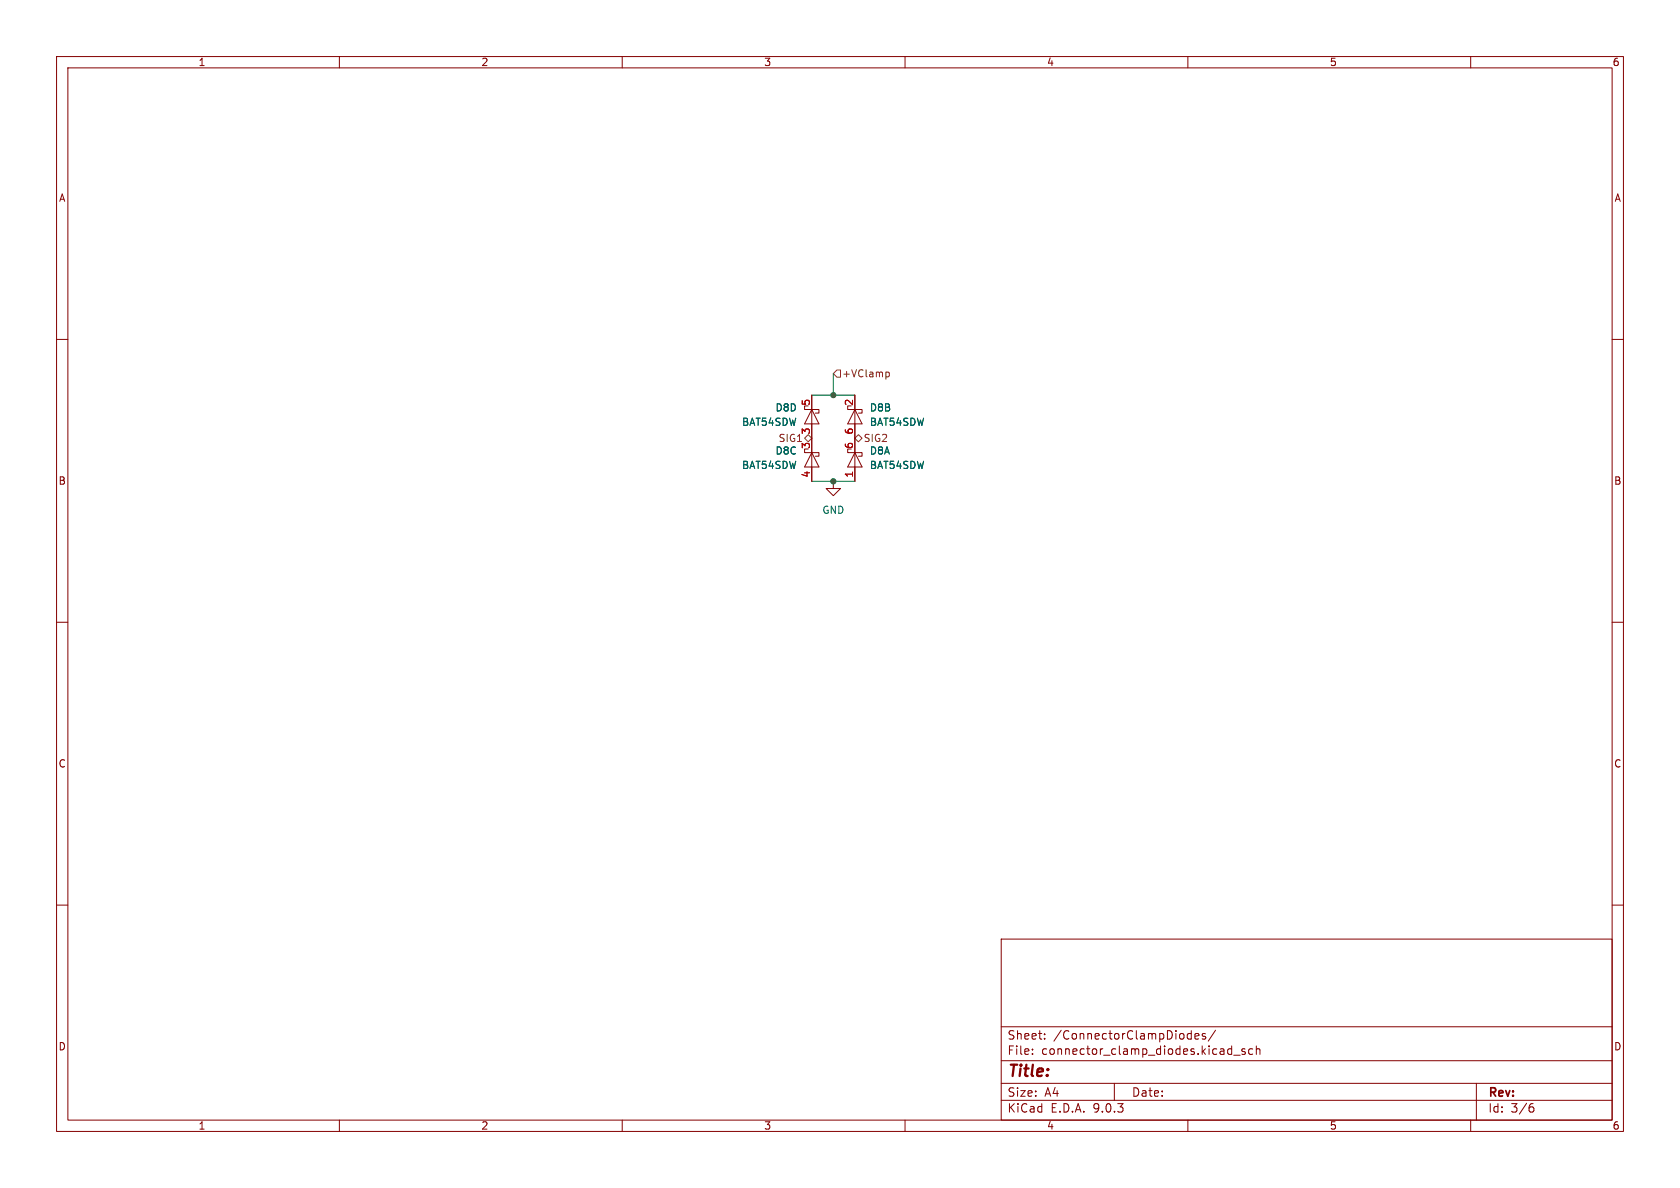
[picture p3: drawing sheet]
(kicad_sch
 (version 20250114)
 (generator "eeschema")
 (generator_version "9.0")
 (paper "A4")
 (lib_symbols
  (symbol "Diode:BAT54SDW"
   (pin_names
    (offset 1.016) (hide yes)) (exclude_from_sim no) (in_bom yes) (on_board yes)
   (property "Reference" "D" (at 0 2.54 0) (effects (font (size 1.27 1.27))))
   (property "Value" "BAT54SDW" (at 0 -2.54 0) (effects (font (size 1.27 1.27))))
   (property "Footprint" "Package_TO_SOT_SMD:SOT-363_SC-70-6" (at 0 -4.445 0) (effects (font (size 1.27 1.27)) (hide yes)))
   (property "Datasheet" "https://www.diodes.com/assets/Datasheets/BAT54TW_ADW_CDW_SDW_BRW.pdf" (at 0 2.54 0) (effects (font (size 1.27 1.27)) (hide yes)))
   (property "Description" "Schottky diode array 2 pair Com A, SOT-363" (at 0 0 0) (effects (font (size 1.27 1.27)) (hide yes)))
   (symbol "BAT54SDW_0_1"
    (polyline (pts (xy -0.635 0.635) (xy -0.635 1.27) (xy -1.27 1.27) (xy -1.27 -1.27) (xy -1.905 -1.27) (xy -1.905 -0.635)) (stroke (width 0) (type default)) (fill (type none)))
    (polyline (pts (xy 1.27 1.27) (xy -1.27 0) (xy 1.27 -1.27)) (stroke (width 0) (type default)) (fill (type none)))
    (polyline (pts (xy 1.27 0) (xy -1.27 0)) (stroke (width 0) (type default)) (fill (type none)))
    (polyline (pts (xy 1.27 -1.27) (xy 1.27 1.27)) (stroke (width 0) (type default)) (fill (type none))))
   (symbol "BAT54SDW_1_1"
    (pin passive line (at -3.81 0 0) (length 2.54) (name "K" (effects (font (size 1.27 1.27)))) (number "6" (effects (font (size 1.27 1.27)))))
    (pin passive line (at 3.81 0 180) (length 2.54) (name "A" (effects (font (size 1.27 1.27)))) (number "1" (effects (font (size 1.27 1.27))))))
   (symbol "BAT54SDW_2_1"
    (pin passive line (at -3.81 0 0) (length 2.54) (name "K" (effects (font (size 1.27 1.27)))) (number "2" (effects (font (size 1.27 1.27)))))
    (pin passive line (at 3.81 0 180) (length 2.54) (name "A" (effects (font (size 1.27 1.27)))) (number "6" (effects (font (size 1.27 1.27))))))
   (symbol "BAT54SDW_3_1"
    (pin passive line (at -3.81 0 0) (length 2.54) (name "K" (effects (font (size 1.27 1.27)))) (number "3" (effects (font (size 1.27 1.27)))))
    (pin passive line (at 3.81 0 180) (length 2.54) (name "A" (effects (font (size 1.27 1.27)))) (number "4" (effects (font (size 1.27 1.27))))))
   (symbol "BAT54SDW_4_1"
    (pin passive line (at -3.81 0 0) (length 2.54) (name "K" (effects (font (size 1.27 1.27)))) (number "5" (effects (font (size 1.27 1.27)))))
    (pin passive line (at 3.81 0 180) (length 2.54) (name "A" (effects (font (size 1.27 1.27)))) (number "3" (effects (font (size 1.27 1.27))))))
   (embedded_fonts no))
  (symbol "power:GND"
   (power)
   (pin_numbers (hide yes))
   (pin_names
    (offset 0) (hide yes)) (exclude_from_sim no) (in_bom yes) (on_board yes)
   (property "Reference" "#PWR" (at 0 -6.35 0) (effects (font (size 1.27 1.27)) (hide yes)))
   (property "Value" "GND" (at 0 -3.81 0) (effects (font (size 1.27 1.27))))
   (property "Footprint" "" (at 0 0 0) (effects (font (size 1.27 1.27)) (hide yes)))
   (property "Datasheet" "" (at 0 0 0) (effects (font (size 1.27 1.27)) (hide yes)))
   (property "Description" "Power symbol creates a global label with name \"GND\" , ground" (at 0 0 0) (effects (font (size 1.27 1.27)) (hide yes)))
   (symbol "GND_0_1"
    (polyline (pts (xy 0 0) (xy 0 -1.27) (xy 1.27 -1.27) (xy 0 -2.54) (xy -1.27 -1.27) (xy 0 -1.27)) (stroke (width 0) (type default)) (fill (type none))))
   (symbol "GND_1_1"
    (pin power_in line (at 0 0 270) (length 0) (name "~" (effects (font (size 1.27 1.27)))) (number "1" (effects (font (size 1.27 1.27))))))
   (embedded_fonts no)))
 (junction
  (at 147.32 69.85)
  (diameter 0)
  (color 0 0 0 0))
 (junction
  (at 147.32 85.09)
  (diameter 0)
  (color 0 0 0 0))
 (wire
  (pts (xy 147.32 85.09) (xy 151.13 85.09))
  (stroke (width 0) (type default)))
 (wire
  (pts (xy 147.32 66.04) (xy 147.32 69.85))
  (stroke (width 0) (type default)))
 (wire
  (pts (xy 143.51 69.85) (xy 147.32 69.85))
  (stroke (width 0) (type default)))
 (wire
  (pts (xy 147.32 69.85) (xy 151.13 69.85))
  (stroke (width 0) (type default)))
 (wire
  (pts (xy 143.51 85.09) (xy 147.32 85.09))
  (stroke (width 0) (type default)))
 (hierarchical_label "SIG2"
  (shape bidirectional)
  (at 151.13 77.47 0)
  (effects (font (size 1.27 1.27)) (justify left)))
 (hierarchical_label "+VClamp"
  (shape input)
  (at 147.32 66.04 0)
  (effects (font (size 1.27 1.27)) (justify left)))
 (hierarchical_label "SIG1"
  (shape bidirectional)
  (at 143.51 77.47 180)
  (effects (font (size 1.27 1.27)) (justify right)))
 (symbol
  (lib_id "Diode:BAT54SDW")
  (at 151.13 73.66 270)
  (unit 2)
  (exclude_from_sim no)
  (in_bom yes)
  (on_board yes)
  (dnp no)
  (fields_autoplaced yes)
  (property "Reference" "D8" (at 153.67 72.0724 90) (effects (font (size 1.27 1.27)) (justify left)))
  (property "Value" "BAT54SDW" (at 153.67 74.6124 90) (effects (font (size 1.27 1.27)) (justify left)))
  (property "Footprint" "Package_TO_SOT_SMD:SOT-363_SC-70-6" (at 146.685 73.66 0) (effects (font (size 1.27 1.27)) (hide yes)))
  (property "Datasheet" "https://www.diodes.com/assets/Datasheets/BAT54TW_ADW_CDW_SDW_BRW.pdf" (at 153.67 73.66 0) (effects (font (size 1.27 1.27)) (hide yes)))
  (property "Description" "Schottky diode array 2 pair Com A, SOT-363" (at 151.13 73.66 0) (effects (font (size 1.27 1.27)) (hide yes)))
  (pin "3")
  (pin "4")
  (pin "6")
  (pin "6")
  (pin "1")
  (pin "2")
  (pin "5")
  (pin "3")
  (instances (project "MotionSimPCB" (path "" (reference "D9") (unit 2)) (path "" (reference "D8") (unit 2)) (path "" (reference "D7") (unit 2)) (path "" (reference "D10") (unit 2)))))
 (symbol
  (lib_id "Diode:BAT54SDW")
  (at 151.13 81.28 270)
  (unit 1)
  (exclude_from_sim no)
  (in_bom yes)
  (on_board yes)
  (dnp no)
  (fields_autoplaced yes)
  (property "Reference" "D8" (at 153.67 79.6924 90) (effects (font (size 1.27 1.27)) (justify left)))
  (property "Value" "BAT54SDW" (at 153.67 82.2324 90) (effects (font (size 1.27 1.27)) (justify left)))
  (property "Footprint" "Package_TO_SOT_SMD:SOT-363_SC-70-6" (at 146.685 81.28 0) (effects (font (size 1.27 1.27)) (hide yes)))
  (property "Datasheet" "https://www.diodes.com/assets/Datasheets/BAT54TW_ADW_CDW_SDW_BRW.pdf" (at 153.67 81.28 0) (effects (font (size 1.27 1.27)) (hide yes)))
  (property "Description" "Schottky diode array 2 pair Com A, SOT-363" (at 151.13 81.28 0) (effects (font (size 1.27 1.27)) (hide yes)))
  (pin "3")
  (pin "4")
  (pin "6")
  (pin "6")
  (pin "1")
  (pin "2")
  (pin "5")
  (pin "3")
  (instances (project "MotionSimPCB" (path "" (reference "D9") (unit 1)) (path "" (reference "D8") (unit 1)) (path "" (reference "D7") (unit 1)) (path "" (reference "D10") (unit 1)))))
 (symbol
  (lib_id "Diode:BAT54SDW")
  (at 143.51 73.66 270)
  (unit 4)
  (exclude_from_sim no)
  (in_bom yes)
  (on_board yes)
  (dnp no)
  (fields_autoplaced yes)
  (property "Reference" "D8" (at 140.97 72.0724 90) (effects (font (size 1.27 1.27)) (justify right)))
  (property "Value" "BAT54SDW" (at 140.97 74.6124 90) (effects (font (size 1.27 1.27)) (justify right)))
  (property "Footprint" "Package_TO_SOT_SMD:SOT-363_SC-70-6" (at 139.065 73.66 0) (effects (font (size 1.27 1.27)) (hide yes)))
  (property "Datasheet" "https://www.diodes.com/assets/Datasheets/BAT54TW_ADW_CDW_SDW_BRW.pdf" (at 146.05 73.66 0) (effects (font (size 1.27 1.27)) (hide yes)))
  (property "Description" "Schottky diode array 2 pair Com A, SOT-363" (at 143.51 73.66 0) (effects (font (size 1.27 1.27)) (hide yes)))
  (pin "3")
  (pin "4")
  (pin "6")
  (pin "6")
  (pin "1")
  (pin "2")
  (pin "5")
  (pin "3")
  (instances (project "MotionSimPCB" (path "" (reference "D9") (unit 4)) (path "" (reference "D8") (unit 4)) (path "" (reference "D7") (unit 4)) (path "" (reference "D10") (unit 4)))))
 (symbol
  (lib_id "power:GND")
  (at 147.32 85.09 0)
  (unit 1)
  (exclude_from_sim no)
  (in_bom yes)
  (on_board yes)
  (dnp no)
  (fields_autoplaced yes)
  (property "Reference" "#PWR036" (at 147.32 91.44 0) (effects (font (size 1.27 1.27)) (hide yes)))
  (property "Value" "GND" (at 147.32 90.17 0) (effects (font (size 1.27 1.27))))
  (property "Footprint" "" (at 147.32 85.09 0) (effects (font (size 1.27 1.27)) (hide yes)))
  (property "Datasheet" "" (at 147.32 85.09 0) (effects (font (size 1.27 1.27)) (hide yes)))
  (property "Description" "Power symbol creates a global label with name \"GND\" , ground" (at 147.32 85.09 0) (effects (font (size 1.27 1.27)) (hide yes)))
  (pin "1")
  (instances (project "MotionSimPCB" (path "" (reference "#PWR039") (unit 1)) (path "" (reference "#PWR036") (unit 1)) (path "" (reference "#PWR038") (unit 1)) (path "" (reference "#PWR040") (unit 1)))))
 (symbol
  (lib_id "Diode:BAT54SDW")
  (at 143.51 81.28 270)
  (unit 3)
  (exclude_from_sim no)
  (in_bom yes)
  (on_board yes)
  (dnp no)
  (fields_autoplaced yes)
  (property "Reference" "D8" (at 140.97 79.6924 90) (effects (font (size 1.27 1.27)) (justify right)))
  (property "Value" "BAT54SDW" (at 140.97 82.2324 90) (effects (font (size 1.27 1.27)) (justify right)))
  (property "Footprint" "Package_TO_SOT_SMD:SOT-363_SC-70-6" (at 139.065 81.28 0) (effects (font (size 1.27 1.27)) (hide yes)))
  (property "Datasheet" "https://www.diodes.com/assets/Datasheets/BAT54TW_ADW_CDW_SDW_BRW.pdf" (at 146.05 81.28 0) (effects (font (size 1.27 1.27)) (hide yes)))
  (property "Description" "Schottky diode array 2 pair Com A, SOT-363" (at 143.51 81.28 0) (effects (font (size 1.27 1.27)) (hide yes)))
  (pin "3")
  (pin "4")
  (pin "6")
  (pin "6")
  (pin "1")
  (pin "2")
  (pin "5")
  (pin "3")
  (instances (project "MotionSimPCB" (path "" (reference "D9") (unit 3)) (path "" (reference "D8") (unit 3)) (path "" (reference "D7") (unit 3)) (path "" (reference "D10") (unit 3))))))
